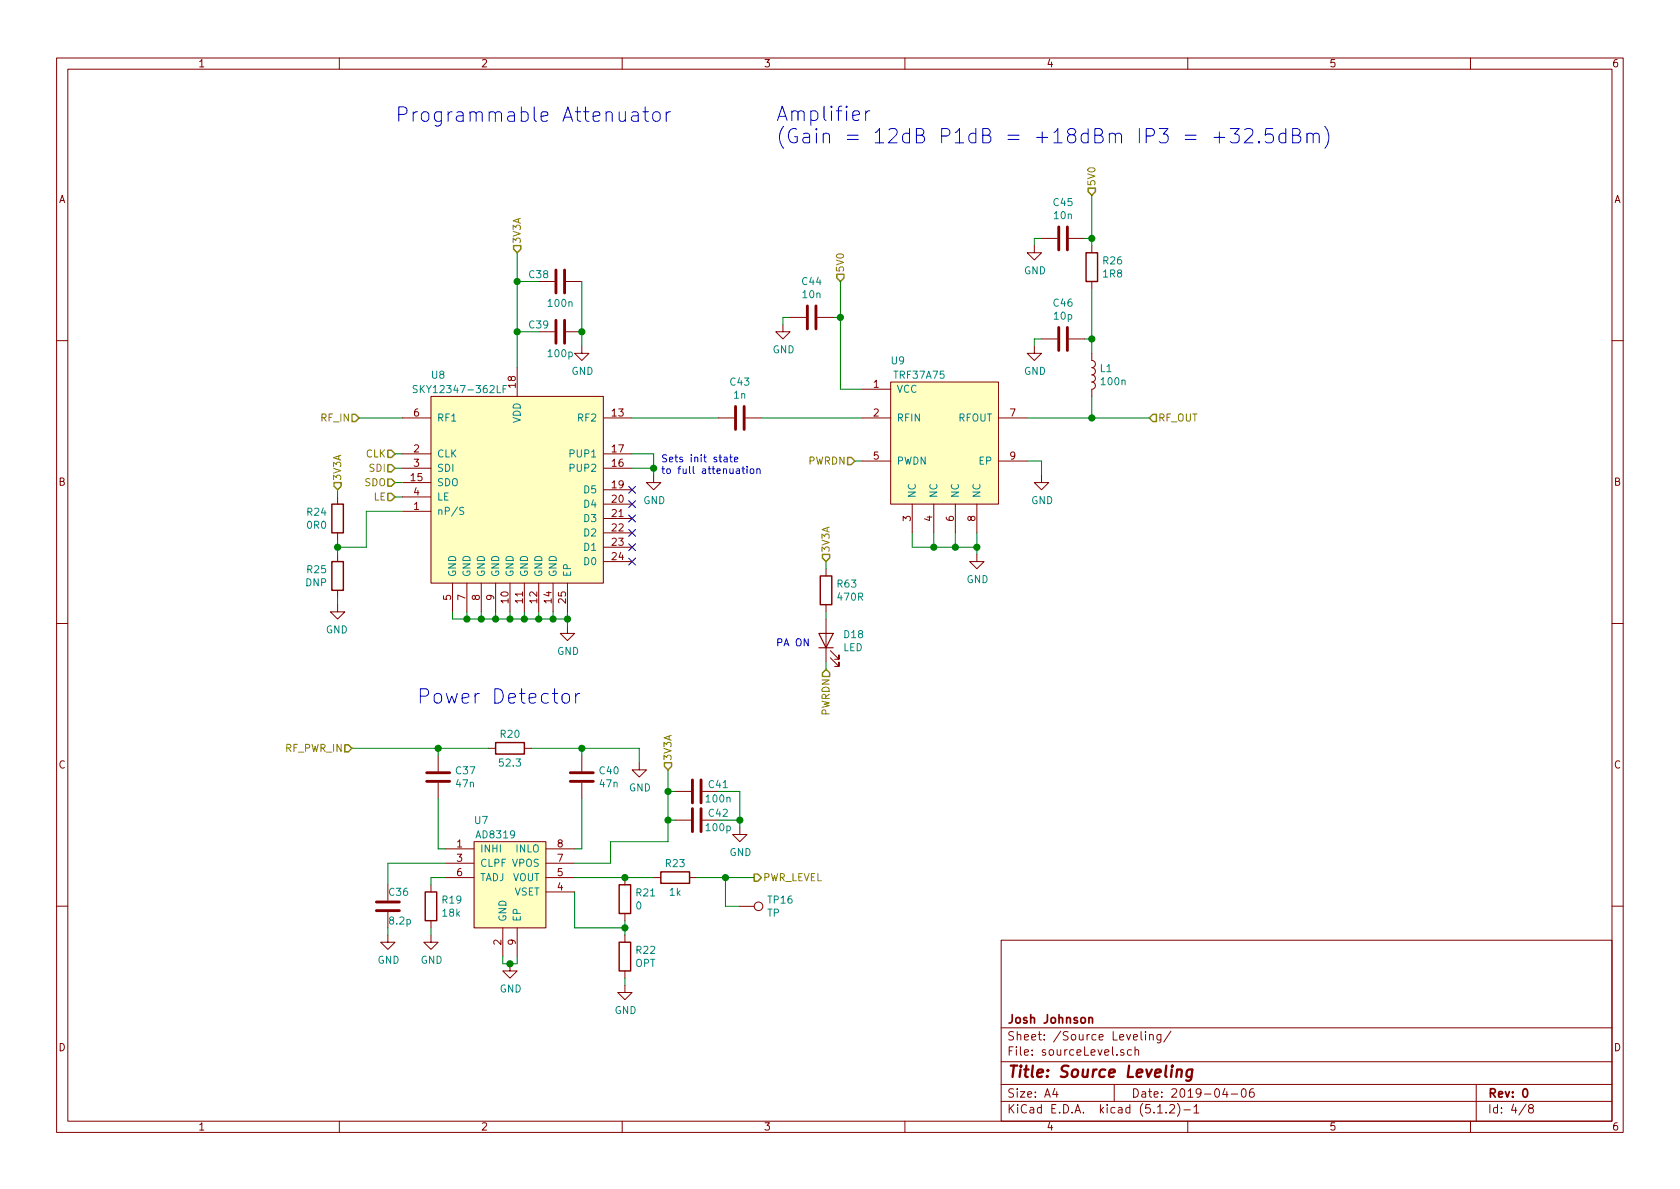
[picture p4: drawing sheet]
EESchema Schematic File Version 4
LIBS:VNA-cache
EELAYER 29 0
EELAYER END
$Descr A4 11693 8268
encoding utf-8
Sheet 4 8
Title "Source Leveling"
Date "2019-04-06"
Rev "0"
Comp "Josh Johnson"
Comment1 ""
Comment2 ""
Comment3 ""
Comment4 ""
$EndDescr
Wire Wire Line
	3950 4250 3950 4300
Connection ~ 3950 4300
$Comp
L power:GND #PWR059
U 1 1
P 3950 4350
F 0 "#PWR059" H 3950 4100 50  0001 C CNN
F 1 "GND" H 3955 4177 50  0000 C CNN
F 2 "" H 3950 4350 50  0001 C CNN
F 3 "" H 3950 4350 50  0001 C CNN
	1    3950 4350
	1    0    0    -1  
$EndComp
$Comp
L Device:C C39
U 1 1
P 3900 2300
F 0 "C39" V 3850 2150 50  0000 C CNN
F 1 "100p" V 4050 2300 50  0000 C CNN
F 2 "Capacitor_SMD:C_0402_1005Metric" H 3938 2150 50  0001 C CNN
F 3 "~" H 3900 2300 50  0001 C CNN
	1    3900 2300
	0    1    1    0   
$EndComp
$Comp
L Device:C C38
U 1 1
P 3900 1950
F 0 "C38" V 3850 1800 50  0000 C CNN
F 1 "100n" V 4050 1950 50  0000 C CNN
F 2 "Capacitor_SMD:C_0402_1005Metric" H 3938 1800 50  0001 C CNN
F 3 "~" H 3900 1950 50  0001 C CNN
	1    3900 1950
	0    1    1    0   
$EndComp
$Comp
L power:GND #PWR058
U 1 1
P 4050 2400
F 0 "#PWR058" H 4050 2150 50  0001 C CNN
F 1 "GND" H 4055 2227 50  0000 C CNN
F 2 "" H 4050 2400 50  0001 C CNN
F 3 "" H 4050 2400 50  0001 C CNN
	1    4050 2400
	1    0    0    -1  
$EndComp
Wire Wire Line
	4050 2300 4050 2400
Wire Wire Line
	4050 1950 4050 2300
Connection ~ 4050 2300
Text Notes 2750 850  0    100  ~ 0
Programmable Attenuator
Wire Wire Line
	2500 2900 2800 2900
$Comp
L Device:C C43
U 1 1
P 5150 2900
F 0 "C43" V 4898 2900 50  0000 C CNN
F 1 "1n" V 4989 2900 50  0000 C CNN
F 2 "Capacitor_SMD:C_0402_1005Metric" H 5188 2750 50  0001 C CNN
F 3 "~" H 5150 2900 50  0001 C CNN
	1    5150 2900
	0    1    1    0   
$EndComp
Wire Wire Line
	3850 4250 3850 4300
Connection ~ 3850 4300
Wire Wire Line
	3850 4300 3950 4300
Wire Wire Line
	3750 4250 3750 4300
Connection ~ 3750 4300
Wire Wire Line
	3750 4300 3850 4300
Wire Wire Line
	3650 4250 3650 4300
Connection ~ 3650 4300
Wire Wire Line
	3650 4300 3750 4300
Wire Wire Line
	3550 4250 3550 4300
Connection ~ 3550 4300
Wire Wire Line
	3550 4300 3650 4300
Wire Wire Line
	3450 4250 3450 4300
Connection ~ 3450 4300
Wire Wire Line
	3450 4300 3550 4300
Wire Wire Line
	3350 4250 3350 4300
Connection ~ 3350 4300
Wire Wire Line
	3350 4300 3450 4300
Wire Wire Line
	3250 4250 3250 4300
Wire Wire Line
	3250 4300 3350 4300
Wire Wire Line
	4400 2900 5000 2900
Text HLabel 2500 2900 0    50   Input ~ 0
RF_IN
Wire Wire Line
	4450 5200 4450 5300
$Comp
L power:GND #PWR061
U 1 1
P 4450 5300
F 0 "#PWR061" H 4450 5050 50  0001 C CNN
F 1 "GND" H 4455 5127 50  0000 C CNN
F 2 "" H 4450 5300 50  0001 C CNN
F 3 "" H 4450 5300 50  0001 C CNN
	1    4450 5300
	1    0    0    -1  
$EndComp
$Comp
L VNA_Symbols:AD8319 U7
U 1 1
P 3550 6100
F 0 "U7" H 3350 6500 50  0000 C CNN
F 1 "AD8319" H 3450 6400 50  0000 C CNN
F 2 "Package_DFN_QFN:DFN-8-1EP_2x3mm_P0.5mm_EP0.61x2.2mm" H 3550 6250 50  0001 C CNN
F 3 "" H 3550 6250 50  0001 C CNN
	1    3550 6100
	1    0    0    -1  
$EndComp
$Comp
L Device:R R20
U 1 1
P 3550 5200
F 0 "R20" V 3450 5200 50  0000 C CNN
F 1 "52.3" V 3650 5200 50  0000 C CNN
F 2 "Resistor_SMD:R_0402_1005Metric" V 3480 5200 50  0001 C CNN
F 3 "~" H 3550 5200 50  0001 C CNN
	1    3550 5200
	0    1    1    0   
$EndComp
$Comp
L Device:C C37
U 1 1
P 3050 5400
F 0 "C37" H 3165 5446 50  0000 L CNN
F 1 "47n" H 3165 5355 50  0000 L CNN
F 2 "Capacitor_SMD:C_0402_1005Metric" H 3088 5250 50  0001 C CNN
F 3 "~" H 3050 5400 50  0001 C CNN
	1    3050 5400
	1    0    0    -1  
$EndComp
$Comp
L Device:C C40
U 1 1
P 4050 5400
F 0 "C40" H 4165 5446 50  0000 L CNN
F 1 "47n" H 4165 5355 50  0000 L CNN
F 2 "Capacitor_SMD:C_0402_1005Metric" H 4088 5250 50  0001 C CNN
F 3 "~" H 4050 5400 50  0001 C CNN
	1    4050 5400
	1    0    0    -1  
$EndComp
Wire Wire Line
	3100 5900 3050 5900
Wire Wire Line
	3400 5200 3050 5200
Wire Wire Line
	3050 5200 3050 5250
Wire Wire Line
	3700 5200 4050 5200
Wire Wire Line
	4050 5200 4050 5250
Wire Wire Line
	4050 5900 4000 5900
Wire Wire Line
	4050 5200 4450 5200
Connection ~ 4050 5200
Wire Wire Line
	3600 6650 3600 6700
Wire Wire Line
	3600 6700 3550 6700
Wire Wire Line
	3500 6700 3500 6650
$Comp
L power:GND #PWR057
U 1 1
P 3550 6700
F 0 "#PWR057" H 3550 6450 50  0001 C CNN
F 1 "GND" H 3555 6527 50  0000 C CNN
F 2 "" H 3550 6700 50  0001 C CNN
F 3 "" H 3550 6700 50  0001 C CNN
	1    3550 6700
	1    0    0    -1  
$EndComp
Connection ~ 3550 6700
Wire Wire Line
	3550 6700 3500 6700
Wire Wire Line
	4000 6000 4250 6000
Wire Wire Line
	4050 5550 4050 5900
Wire Wire Line
	3050 5550 3050 5900
Wire Wire Line
	4000 6100 4350 6100
$Comp
L Device:R R21
U 1 1
P 4350 6250
F 0 "R21" H 4420 6296 50  0000 L CNN
F 1 "0" H 4420 6205 50  0000 L CNN
F 2 "Resistor_SMD:R_0402_1005Metric" V 4280 6250 50  0001 C CNN
F 3 "~" H 4350 6250 50  0001 C CNN
	1    4350 6250
	1    0    0    -1  
$EndComp
$Comp
L Device:R R22
U 1 1
P 4350 6650
F 0 "R22" H 4420 6696 50  0000 L CNN
F 1 "OPT" H 4420 6605 50  0000 L CNN
F 2 "Resistor_SMD:R_0402_1005Metric" V 4280 6650 50  0001 C CNN
F 3 "~" H 4350 6650 50  0001 C CNN
	1    4350 6650
	1    0    0    -1  
$EndComp
Wire Wire Line
	4000 6200 4000 6450
Wire Wire Line
	4000 6450 4350 6450
Wire Wire Line
	4350 6450 4350 6400
Wire Wire Line
	4350 6450 4350 6500
Connection ~ 4350 6450
Wire Wire Line
	4350 6800 4350 6850
$Comp
L power:GND #PWR060
U 1 1
P 4350 6850
F 0 "#PWR060" H 4350 6600 50  0001 C CNN
F 1 "GND" H 4355 6677 50  0000 C CNN
F 2 "" H 4350 6850 50  0001 C CNN
F 3 "" H 4350 6850 50  0001 C CNN
	1    4350 6850
	1    0    0    -1  
$EndComp
$Comp
L Device:R R19
U 1 1
P 3000 6300
F 0 "R19" H 3070 6346 50  0000 L CNN
F 1 "18k" H 3070 6255 50  0000 L CNN
F 2 "Resistor_SMD:R_0402_1005Metric" V 2930 6300 50  0001 C CNN
F 3 "~" H 3000 6300 50  0001 C CNN
	1    3000 6300
	1    0    0    -1  
$EndComp
Wire Wire Line
	3100 6100 3000 6100
Wire Wire Line
	3000 6100 3000 6150
Wire Wire Line
	3000 6450 3000 6500
$Comp
L power:GND #PWR056
U 1 1
P 3000 6500
F 0 "#PWR056" H 3000 6250 50  0001 C CNN
F 1 "GND" H 3005 6327 50  0000 C CNN
F 2 "" H 3000 6500 50  0001 C CNN
F 3 "" H 3000 6500 50  0001 C CNN
	1    3000 6500
	1    0    0    -1  
$EndComp
$Comp
L Device:C C36
U 1 1
P 2700 6300
F 0 "C36" H 2700 6400 50  0000 L CNN
F 1 "8.2p" H 2700 6200 50  0000 L CNN
F 2 "Capacitor_SMD:C_0402_1005Metric" H 2738 6150 50  0001 C CNN
F 3 "~" H 2700 6300 50  0001 C CNN
	1    2700 6300
	1    0    0    -1  
$EndComp
Wire Wire Line
	2700 6000 2700 6150
Wire Wire Line
	2700 6450 2700 6500
$Comp
L power:GND #PWR055
U 1 1
P 2700 6500
F 0 "#PWR055" H 2700 6250 50  0001 C CNN
F 1 "GND" H 2705 6327 50  0000 C CNN
F 2 "" H 2700 6500 50  0001 C CNN
F 3 "" H 2700 6500 50  0001 C CNN
	1    2700 6500
	1    0    0    -1  
$EndComp
Wire Wire Line
	2700 6000 3100 6000
Connection ~ 3050 5200
$Comp
L Device:R R23
U 1 1
P 4700 6100
F 0 "R23" V 4600 6100 50  0000 C CNN
F 1 "1k" V 4800 6100 50  0000 C CNN
F 2 "Resistor_SMD:R_0402_1005Metric" V 4630 6100 50  0001 C CNN
F 3 "~" H 4700 6100 50  0001 C CNN
	1    4700 6100
	0    1    1    0   
$EndComp
Wire Wire Line
	4350 6100 4550 6100
Connection ~ 4350 6100
Wire Wire Line
	4850 6100 5050 6100
Text Notes 2900 4900 0    100  ~ 0
Power Detector\n
$Comp
L Device:C C41
U 1 1
P 4850 5500
F 0 "C41" V 4800 5650 50  0000 C CNN
F 1 "100n" V 4900 5650 50  0000 C CNN
F 2 "Capacitor_SMD:C_0402_1005Metric" H 4888 5350 50  0001 C CNN
F 3 "~" H 4850 5500 50  0001 C CNN
	1    4850 5500
	0    1    1    0   
$EndComp
$Comp
L Device:C C42
U 1 1
P 4850 5700
F 0 "C42" V 4800 5850 50  0000 C CNN
F 1 "100p" V 4900 5850 50  0000 C CNN
F 2 "Capacitor_SMD:C_0402_1005Metric" H 4888 5550 50  0001 C CNN
F 3 "~" H 4850 5700 50  0001 C CNN
	1    4850 5700
	0    1    1    0   
$EndComp
Wire Wire Line
	4650 5350 4650 5500
Wire Wire Line
	4650 5850 4250 5850
Wire Wire Line
	4250 5850 4250 6000
Connection ~ 4650 5500
$Comp
L power:GND #PWR062
U 1 1
P 5150 5750
F 0 "#PWR062" H 5150 5500 50  0001 C CNN
F 1 "GND" H 5155 5577 50  0000 C CNN
F 2 "" H 5150 5750 50  0001 C CNN
F 3 "" H 5150 5750 50  0001 C CNN
	1    5150 5750
	1    0    0    -1  
$EndComp
Wire Wire Line
	4650 5500 4700 5500
Wire Wire Line
	4650 5500 4650 5700
Wire Wire Line
	4650 5700 4700 5700
Connection ~ 4650 5700
Wire Wire Line
	4650 5700 4650 5850
Wire Wire Line
	5000 5500 5150 5500
Wire Wire Line
	5000 5700 5150 5700
Wire Wire Line
	2450 5200 3050 5200
Wire Wire Line
	5150 5500 5150 5700
Connection ~ 5150 5700
Wire Wire Line
	5150 5700 5150 5750
Text HLabel 2450 5200 0    50   Input ~ 0
RF_PWR_IN
Text HLabel 5250 6100 2    50   Output ~ 0
PWR_LEVEL
Text HLabel 3600 1750 1    50   Input ~ 0
3V3A
Text HLabel 4650 5350 1    50   Input ~ 0
3V3A
$Comp
L Connector:TestPoint TP16
U 1 1
P 5150 6300
F 0 "TP16" V 5104 6488 50  0000 L CNN
F 1 "TP" V 5195 6488 50  0000 L CNN
F 2 "TestPoint:TestPoint_Pad_D1.0mm" H 5350 6300 50  0001 C CNN
F 3 "~" H 5350 6300 50  0001 C CNN
	1    5150 6300
	0    1    1    0   
$EndComp
Wire Wire Line
	5150 6300 5050 6300
Wire Wire Line
	5050 6300 5050 6100
Connection ~ 5050 6100
Wire Wire Line
	5050 6100 5250 6100
Wire Wire Line
	3600 1750 3600 1950
Wire Wire Line
	3750 2300 3600 2300
Connection ~ 3600 2300
Wire Wire Line
	3600 2300 3600 2550
Wire Wire Line
	3750 1950 3600 1950
Connection ~ 3600 1950
Wire Wire Line
	3600 1950 3600 2300
$Comp
L VNA_Symbols:SKY12347-362LF U8
U 1 1
P 3600 3350
F 0 "U8" H 3050 4100 50  0000 C CNN
F 1 "SKY12347-362LF" H 3200 4000 50  0000 C CNN
F 2 "Package_DFN_QFN:QFN-24-1EP_4x4mm_P0.5mm_EP2.7x2.7mm_ThermalVias" H 3650 4000 50  0001 C CNN
F 3 "" H 3650 4000 50  0001 C CNN
	1    3600 3350
	1    0    0    -1  
$EndComp
Wire Wire Line
	2800 3250 2750 3250
Wire Wire Line
	2800 3450 2750 3450
Wire Wire Line
	2800 3150 2750 3150
$Comp
L Device:R R24
U 1 1
P 2350 3600
F 0 "R24" H 2420 3646 50  0000 L CNN
F 1 "0R0" H 2420 3555 50  0000 L CNN
F 2 "Resistor_SMD:R_0603_1608Metric" V 2280 3600 50  0001 C CNN
F 3 "~" H 2350 3600 50  0001 C CNN
	1    2350 3600
	-1   0    0    -1  
$EndComp
$Comp
L Device:R R25
U 1 1
P 2350 4000
F 0 "R25" H 2420 4046 50  0000 L CNN
F 1 "DNP" H 2420 3955 50  0000 L CNN
F 2 "Resistor_SMD:R_0603_1608Metric" V 2280 4000 50  0001 C CNN
F 3 "~" H 2350 4000 50  0001 C CNN
	1    2350 4000
	-1   0    0    -1  
$EndComp
Wire Wire Line
	2800 3550 2550 3550
Wire Wire Line
	2350 4150 2350 4200
Wire Wire Line
	2350 3450 2350 3400
$Comp
L power:GND #PWR063
U 1 1
P 2350 4200
F 0 "#PWR063" H 2350 3950 50  0001 C CNN
F 1 "GND" H 2355 4027 50  0000 C CNN
F 2 "" H 2350 4200 50  0001 C CNN
F 3 "" H 2350 4200 50  0001 C CNN
	1    2350 4200
	-1   0    0    -1  
$EndComp
Wire Wire Line
	2350 3750 2350 3800
Wire Wire Line
	2550 3800 2350 3800
Wire Wire Line
	2550 3550 2550 3800
Connection ~ 2350 3800
Wire Wire Line
	2350 3800 2350 3850
Text HLabel 2750 3250 0    50   Input ~ 0
SDI
Text HLabel 2750 3150 0    50   Input ~ 0
CLK
Text HLabel 2750 3450 0    50   Input ~ 0
LE
Text HLabel 2350 3400 1    50   Input ~ 0
3V3A
Wire Wire Line
	3950 4300 3950 4350
NoConn ~ 4400 3400
NoConn ~ 4400 3500
NoConn ~ 4400 3600
NoConn ~ 4400 3700
NoConn ~ 4400 3800
NoConn ~ 4400 3900
Wire Wire Line
	2800 3350 2750 3350
Text HLabel 2750 3350 0    50   Input ~ 0
SDO
Wire Wire Line
	4400 3150 4550 3150
Wire Wire Line
	4550 3150 4550 3250
Wire Wire Line
	4400 3250 4550 3250
Wire Wire Line
	4550 3250 4550 3300
Connection ~ 4550 3250
$Comp
L power:GND #PWR0122
U 1 1
P 4550 3300
F 0 "#PWR0122" H 4550 3050 50  0001 C CNN
F 1 "GND" H 4555 3127 50  0000 C CNN
F 2 "" H 4550 3300 50  0001 C CNN
F 3 "" H 4550 3300 50  0001 C CNN
	1    4550 3300
	1    0    0    -1  
$EndComp
Text Notes 4600 3300 0    50   ~ 0
Sets init state \nto full attenuation
Wire Wire Line
	5950 3200 6000 3200
Wire Wire Line
	7200 1650 7200 1700
Text HLabel 5950 3200 0    50   Input ~ 0
PWRDN
Wire Wire Line
	7250 3300 7250 3200
$Comp
L power:GND #PWR068
U 1 1
P 7250 3300
F 0 "#PWR068" H 7250 3050 50  0001 C CNN
F 1 "GND" H 7255 3127 50  0000 C CNN
F 2 "" H 7250 3300 50  0001 C CNN
F 3 "" H 7250 3300 50  0001 C CNN
	1    7250 3300
	1    0    0    -1  
$EndComp
Wire Wire Line
	7250 3200 7150 3200
Wire Wire Line
	6800 3800 6800 3700
Text HLabel 7600 1350 1    50   Input ~ 0
5V0
Text HLabel 5850 1950 1    50   Input ~ 0
5V0
Wire Wire Line
	7200 2350 7200 2400
$Comp
L power:GND #PWR064
U 1 1
P 5450 2250
F 0 "#PWR064" H 5450 2000 50  0001 C CNN
F 1 "GND" H 5455 2077 50  0000 C CNN
F 2 "" H 5450 2250 50  0001 C CNN
F 3 "" H 5450 2250 50  0001 C CNN
	1    5450 2250
	1    0    0    -1  
$EndComp
Wire Wire Line
	5450 2200 5450 2250
$Comp
L Device:R R26
U 1 1
P 7600 1850
F 0 "R26" H 7670 1896 50  0000 L CNN
F 1 "1R8" H 7670 1805 50  0000 L CNN
F 2 "Resistor_SMD:R_0402_1005Metric" V 7530 1850 50  0001 C CNN
F 3 "~" H 7600 1850 50  0001 C CNN
	1    7600 1850
	1    0    0    -1  
$EndComp
$Comp
L Device:C C45
U 1 1
P 7400 1650
F 0 "C45" V 7148 1650 50  0000 C CNN
F 1 "10n" V 7239 1650 50  0000 C CNN
F 2 "Capacitor_SMD:C_0402_1005Metric" H 7438 1500 50  0001 C CNN
F 3 "~" H 7400 1650 50  0001 C CNN
	1    7400 1650
	0    1    1    0   
$EndComp
$Comp
L Device:C C46
U 1 1
P 7400 2350
F 0 "C46" V 7148 2350 50  0000 C CNN
F 1 "10p" V 7239 2350 50  0000 C CNN
F 2 "Capacitor_SMD:C_0402_1005Metric" H 7438 2200 50  0001 C CNN
F 3 "~" H 7400 2350 50  0001 C CNN
	1    7400 2350
	0    1    1    0   
$EndComp
Wire Wire Line
	7550 2350 7600 2350
Connection ~ 7600 2350
Wire Wire Line
	7600 2350 7600 2450
Wire Wire Line
	7600 2000 7600 2350
Wire Wire Line
	7250 1650 7200 1650
Wire Wire Line
	7200 2350 7250 2350
$Comp
L power:GND #PWR067
U 1 1
P 7200 2400
F 0 "#PWR067" H 7200 2150 50  0001 C CNN
F 1 "GND" H 7205 2227 50  0000 C CNN
F 2 "" H 7200 2400 50  0001 C CNN
F 3 "" H 7200 2400 50  0001 C CNN
	1    7200 2400
	1    0    0    -1  
$EndComp
$Comp
L power:GND #PWR066
U 1 1
P 7200 1700
F 0 "#PWR066" H 7200 1450 50  0001 C CNN
F 1 "GND" H 7205 1527 50  0000 C CNN
F 2 "" H 7200 1700 50  0001 C CNN
F 3 "" H 7200 1700 50  0001 C CNN
	1    7200 1700
	1    0    0    -1  
$EndComp
Wire Wire Line
	7600 1350 7600 1650
Connection ~ 7600 1650
Wire Wire Line
	7550 1650 7600 1650
Wire Wire Line
	7600 1650 7600 1700
Text Notes 5400 1000 0    100  ~ 0
Amplifier \n(Gain = 12dB P1dB = +18dBm IP3 = +32.5dBm)  
Text HLabel 8000 2900 2    50   Input ~ 0
RF_OUT
Wire Wire Line
	5300 2900 6000 2900
Wire Wire Line
	5500 2200 5450 2200
Wire Wire Line
	5850 2200 5850 2700
Connection ~ 5850 2200
Wire Wire Line
	5800 2200 5850 2200
$Comp
L Device:C C44
U 1 1
P 5650 2200
F 0 "C44" V 5398 2200 50  0000 C CNN
F 1 "10n" V 5489 2200 50  0000 C CNN
F 2 "Capacitor_SMD:C_0402_1005Metric" H 5688 2050 50  0001 C CNN
F 3 "~" H 5650 2200 50  0001 C CNN
	1    5650 2200
	0    1    1    0   
$EndComp
Wire Wire Line
	5850 1950 5850 2200
Wire Wire Line
	6000 2700 5850 2700
Wire Wire Line
	7600 2900 8000 2900
Connection ~ 7600 2900
Wire Wire Line
	7600 2750 7600 2900
Wire Wire Line
	7150 2900 7600 2900
$Comp
L Device:L L1
U 1 1
P 7600 2600
F 0 "L1" H 7653 2646 50  0000 L CNN
F 1 "100n" H 7653 2555 50  0000 L CNN
F 2 "Inductor_SMD:L_0402_1005Metric" H 7600 2600 50  0001 C CNN
F 3 "~" H 7600 2600 50  0001 C CNN
	1    7600 2600
	1    0    0    -1  
$EndComp
Wire Wire Line
	6800 3800 6800 3850
Wire Wire Line
	6500 3800 6650 3800
Connection ~ 6800 3800
$Comp
L power:GND #PWR065
U 1 1
P 6800 3850
F 0 "#PWR065" H 6800 3600 50  0001 C CNN
F 1 "GND" H 6805 3677 50  0000 C CNN
F 2 "" H 6800 3850 50  0001 C CNN
F 3 "" H 6800 3850 50  0001 C CNN
	1    6800 3850
	1    0    0    -1  
$EndComp
Connection ~ 6500 3800
Wire Wire Line
	6500 3700 6500 3800
Wire Wire Line
	6650 3800 6800 3800
Connection ~ 6650 3800
Wire Wire Line
	6650 3700 6650 3800
Wire Wire Line
	6350 3800 6500 3800
Wire Wire Line
	6350 3700 6350 3800
$Comp
L VNA_Symbols:TRF37A75 U9
U 1 1
P 6550 3050
F 0 "U9" H 6250 3600 50  0000 C CNN
F 1 "TRF37A75" H 6400 3500 50  0000 C CNN
F 2 "Package_DFN_QFN:DFN-8-1EP_2x2mm_P0.5mm_EP0.9x1.5mm" H 6800 3300 50  0001 C CNN
F 3 "" H 6800 3300 50  0001 C CNN
	1    6550 3050
	1    0    0    -1  
$EndComp
Text HLabel 5750 4650 3    50   Input ~ 0
PWRDN
Wire Wire Line
	5750 4300 5750 4250
$Comp
L Device:LED D?
U 1 1
P 5750 4450
AR Path="/5CA96610/5CB7C842" Ref="D?"  Part="1" 
AR Path="/5CAA0E12/5CB7C842" Ref="D18"  Part="1" 
F 0 "D18" V 5789 4333 50  0000 R CNN
F 1 "LED" V 5698 4333 50  0000 R CNN
F 2 "LED_SMD:LED_0603_1608Metric" H 5750 4450 50  0001 C CNN
F 3 "~" H 5750 4450 50  0001 C CNN
	1    5750 4450
	0    -1   -1   0   
$EndComp
$Comp
L Device:R R?
U 1 1
P 5750 4100
AR Path="/5CA96610/5CB7C848" Ref="R?"  Part="1" 
AR Path="/5CAA0E12/5CB7C848" Ref="R63"  Part="1" 
F 0 "R63" H 5820 4146 50  0000 L CNN
F 1 "470R" H 5820 4055 50  0000 L CNN
F 2 "Resistor_SMD:R_0603_1608Metric" V 5680 4100 50  0001 C CNN
F 3 "~" H 5750 4100 50  0001 C CNN
	1    5750 4100
	1    0    0    -1  
$EndComp
Wire Wire Line
	5750 4600 5750 4650
Text HLabel 5750 3900 1    50   Input ~ 0
3V3A
Wire Wire Line
	5750 3900 5750 3950
Text Notes 5400 4500 0    50   ~ 0
PA ON
Wire Wire Line
	3250 4300 3150 4300
Wire Wire Line
	3150 4300 3150 4250
Connection ~ 3250 4300
$EndSCHEMATC
